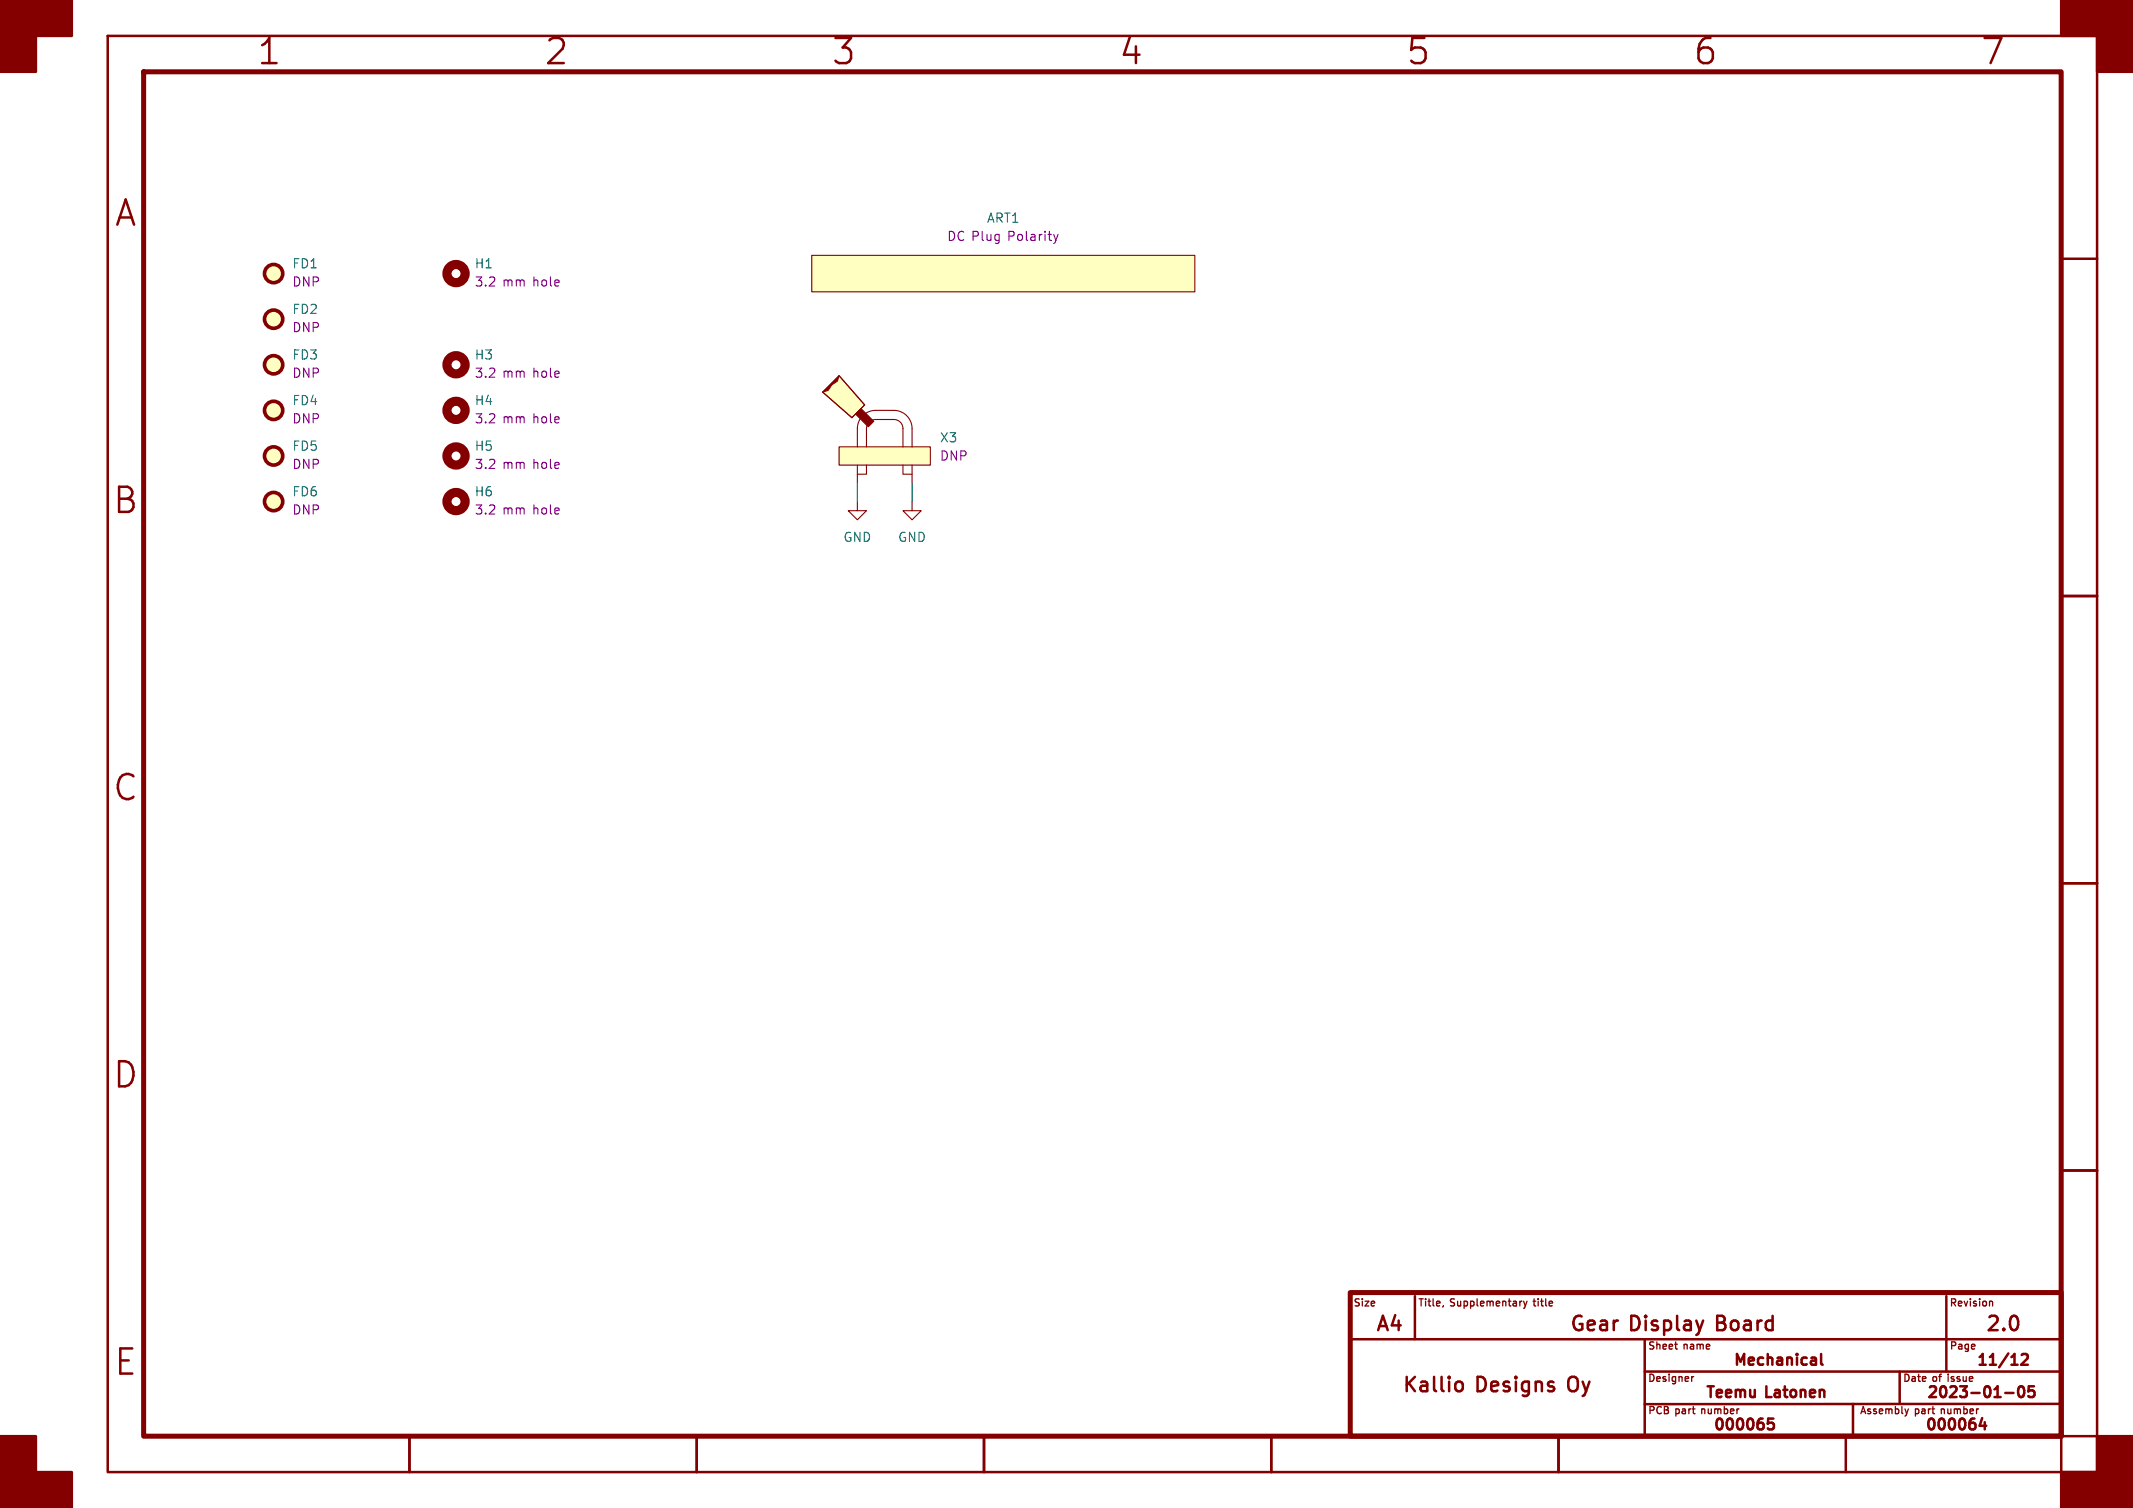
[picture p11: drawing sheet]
<svg xmlns="http://www.w3.org/2000/svg" width="297mm" height="210mm" viewBox="0 0 297 210" stroke-linecap="round" stroke-linejoin="round" font-family="sans-serif">
<g fill="none" stroke="#840000" stroke-width=".35">
<path d="M15 5h277v200h-277zM287 36h5M287 83h5M287 123h5M287 163h5M188 186.5h99M197 180.5v6M202.8 192.5a.54 .54 0 0 1 .9 .3v.6a.54 .54 0 0 1-.9 .2M229 186.5v13.5M229 191h58M237.1 183.9l-.4 1.3M246.9 197.6h-.7l-.1 .7 .3-.2 .5 .1 .1 .2-.1 .5-.2 .2h-.3l-.3-.2"/>
<path d="M252.6 189.1l.3 .2v.8M252.9 190l-.5 .1M252.9 189.4l-.5 .1M253.6 188.6v1.2l.2 .3M258 195.5v4.5M264.5 191v4.5M271 180.5v10.5M276 197.5l-.4 1.1h1M276.4 198.1v1M279.2 194h1.2M280.1 190.1h.8M281.2 193.1a.36 .36 0 0 1 .6 .2 .77 .77 0 0 1-.4 1.3 1 1 0 0 1-.2-1.5z"/>
<path d="M281.5 188.7l.2-.1h.5a.41 .41 0 0 1 .1 .6l-.9 .9h1M283.2 193.1h-.7l-.1 .7 .2-.2 .5 .1 .2 .2-.1 .5-.2 .2h-.4l-.2-.2M287 195.5h-58M57 200v5M97 200v5M137 200v5M177 200v5M181 200h111M217 200v5M257 200v5M287 200v5"/>
</g>
<path d="M20 10h267v190h-267zM188 180h99v20h-99z" fill="none" stroke="#840000" stroke-width=".7"/>
<g fill="#840000" stroke="#840000" stroke-width=".35">
<path d="M0 0h10v5h-5v5h-5z"/>
<path d="M0 200h5v5h5v5h-10z"/>
<path d="M287 0h10v10h-5v-5h-5z"/>
<path d="M292 200h5v10h-10v-5h5z"/>
</g>
<path d="M201 181.8l-.1 .2M211.8 181.2h.1M212.1 181.2l.3 .7M212.4 181.9l-.3 .3M212.6 181.2l-.2 .7M235.8 191.7l-.3 .2M265.7 196.2l-.2 .7M277.2 181.2l.3 .2v.5" fill="none" stroke="#840000" stroke-width=".18"/>
<g fill="none" stroke="#840000" stroke-width="1.3">
<circle cx="63.5" cy="38.1" r="1.27"/>
<circle cx="63.5" cy="57.1" r="1.27"/>
<circle cx="63.5" cy="50.8" r="1.27"/>
<circle cx="63.5" cy="63.5" r="1.27"/>
<circle cx="63.5" cy="69.8" r="1.27"/>
</g>
<path d="M119.4 69.9v1.2h1.2l-1.2 1.3-1.3-1.3h1.3" fill="none" stroke="#840000" stroke-width=".15"/>
<path d="M116.8 62.2h12.7v2.6h-12.7z" fill="#ffffc2" stroke="#ffffc2" stroke-width=".14"/>
<path d="M114.6 54.6l2.2-2.3 3.6 4.1-1.8 1.8z" fill="#ffffc2"/>
<path d="M113 35.6h53.4v5h-53.4zM114.6 54.6l2.2-2.3 3.6 4.1-1.8 1.8zM116.8 52.3l3.6 4.1-1.8 1.8M119.4 59.7a2.54 2.54 0 0 1 2.5-2.5h2.6a2.54 2.54 0 0 1 2.5 2.5v2.5M116.8 62.2h12.7v2.6h-12.7zM119.4 64.8v2.5M120.6 62.2v-2.5a1.27 1.27 0 0 1 1.3-1.3h2.6a1.27 1.27 0 0 1 1.2 1.3v2.5M120.6 64.8v1.2h-1.2M125.7 64.8v1.2h1.3M127 69.9v1.2h1.3l-1.3 1.3-1.3-1.3h1.3M127 64.8v2.5" fill="none" stroke="#840000" stroke-width=".15"/>
<g fill="#840000" stroke="#840000" stroke-width=".15">
<path d="M119.4 59.7v2.5z"/>
<path d="M119.9 56.9l1.8 1.8-.8 .7-1.8-1.7z"/>
<path d="M116.8 52.3l-.2 .8-.8 .5-.5 .8-.7 .2z"/>
</g>
<g fill="#ffffc2" stroke="#ffffc2" stroke-width=".14">
<path d="M113 35.6h53.4v5h-53.4z"/>
<circle cx="38.1" cy="57.1" r="1.27"/>
<circle cx="38.1" cy="50.8" r="1.27"/>
<circle cx="38.1" cy="69.8" r="1.27"/>
<circle cx="38.1" cy="38.1" r="1.27"/>
<circle cx="38.1" cy="44.4" r="1.27"/>
<circle cx="38.1" cy="63.5" r="1.27"/>
</g>
<path d="M146.7 32.6l.3 .9M147 33.5l-.2 .3M147.3 32.6l-.3 .9" fill="none" stroke="#840084" stroke-width=".15"/>
<g fill="none" stroke="#840000" stroke-width=".51">
<circle cx="38.1" cy="38.1" r="1.27"/>
<circle cx="38.1" cy="44.4" r="1.27"/>
<circle cx="38.1" cy="50.8" r="1.27"/>
<circle cx="38.1" cy="57.1" r="1.27"/>
<circle cx="38.1" cy="63.5" r="1.27"/>
<circle cx="38.1" cy="69.8" r="1.27"/>
</g>
<path d="M119.4 67.3v2.6M127 67.3v2.6" fill="none" stroke="#009600" stroke-width=".15"/>
<g font-size="4.9" fill="#840000">
<text x="35.7" y="9.7">1</text>
<text x="75.7" y="9.7">2</text>
<text x="115.7" y="9.7">3</text>
<text x="155.7" y="9.7">4</text>
<text x="195.7" y="9.7">5</text>
<text x="235.7" y="9.7">6</text>
<text x="275.7" y="9.7">7</text>
<text x="15.9" y="32.2">A</text>
<text x="15.7" y="72.2">B</text>
<text x="15.7" y="112.2">C</text>
<text x="15.7" y="152.2">D</text>
<text x="15.8" y="192.2">E</text>
</g>
<g font-size="2.8" fill="#840000">
<text x="191.5" y="185.9">A4</text>
<text x="218.5" y="185.9">Gear</text>
<text x="226.9" y="185.9">Display</text>
<text x="239.3" y="185.9">Board</text>
<text x="276.4" y="185.9">2.0</text>
<text x="195.2" y="194.4">Kallio</text>
<text x="205.5" y="194.4">Designs</text>
<text x="218.7" y="194.4">Oy</text>
</g>
<g font-size="2.1" fill="#840000">
<text x="241.5" y="190.7">Mechanical</text>
<text x="275.1" y="190.7">11/12</text>
<text x="237.3" y="195.2">Teemu</text>
<text x="245.9" y="195.2">Latonen</text>
<text x="268.1" y="195.2">2023-01-05</text>
<text x="238.4" y="199.7">000065</text>
<text x="267.9" y="199.7">000064</text>
</g>
<g font-size="1.8" fill="#840084">
<text x="131.8" y="33.8">DC Plug</text>
<text x="140.4" y="33.8">Polarity</text>
<text x="40.6" y="40.2">DNP</text>
<text x="66" y="40.2">3.2</text>
<text x="70" y="40.2">mm</text>
<text x="74.2" y="40.2">hole</text>
<text x="40.6" y="46.5">DNP</text>
<text x="40.6" y="52.9">DNP</text>
<text x="66" y="52.9">3.2</text>
<text x="70" y="52.9">mm</text>
<text x="74.2" y="52.9">hole</text>
<text x="40.6" y="59.2">DNP</text>
<text x="66" y="59.2">3.2</text>
<text x="70" y="59.2">mm</text>
<text x="74.2" y="59.2">hole</text>
<text x="40.6" y="65.6">DNP</text>
<text x="66" y="65.6">3.2</text>
<text x="70" y="65.6">mm</text>
<text x="74.2" y="65.6">hole</text>
<text x="130.8" y="64.4">DNP</text>
<text x="40.6" y="71.9">DNP</text>
<text x="66" y="71.9">3.2</text>
<text x="70" y="71.9">mm</text>
<text x="74.2" y="71.9">hole</text>
</g>
<g font-size="1.8" fill="#006464">
<text x="137.4" y="31.3">ART1</text>
<text x="40.6" y="37.7">FD1</text>
<text x="66" y="37.7">H1</text>
<text x="40.6" y="44">FD2</text>
<text x="40.6" y="50.4">FD3</text>
<text x="66" y="50.4">H3</text>
<text x="40.6" y="56.7">FD4</text>
<text x="66" y="56.7">H4</text>
<text x="40.6" y="63.1">FD5</text>
<text x="66" y="63.1">H5</text>
<text x="130.8" y="61.9">X3</text>
<text x="40.6" y="69.4">FD6</text>
<text x="66" y="69.4">H6</text>
<text x="117.4" y="75.8">GND</text>
<text x="125" y="75.8">GND</text>
</g>
<g font-size="1.4" fill="#840000">
<text x="188.5" y="182.2">Size</text>
<text x="197.5" y="182.2">Title,</text>
<text x="202" y="182.2">Supplementary</text>
<text x="213.9" y="182.2">title</text>
<text x="271.5" y="182.2">Revision</text>
<text x="229.5" y="188.2">Sheet</text>
<text x="234.5" y="188.2">name</text>
<text x="271.5" y="188.2">Page</text>
<text x="229.5" y="192.7">Designer</text>
<text x="229.5" y="197.2">PCB</text>
<text x="233.4" y="197.2">part</text>
<text x="237.2" y="197.2">number</text>
<text x="259" y="197.2">Assembly</text>
<text x="265" y="192.7">Date</text>
<text x="266.7" y="197.2">part</text>
<text x="269.2" y="192.7">of</text>
<text x="270.6" y="197.2">number</text>
<text x="271.5" y="192.7">issue</text>
</g>
</svg>
